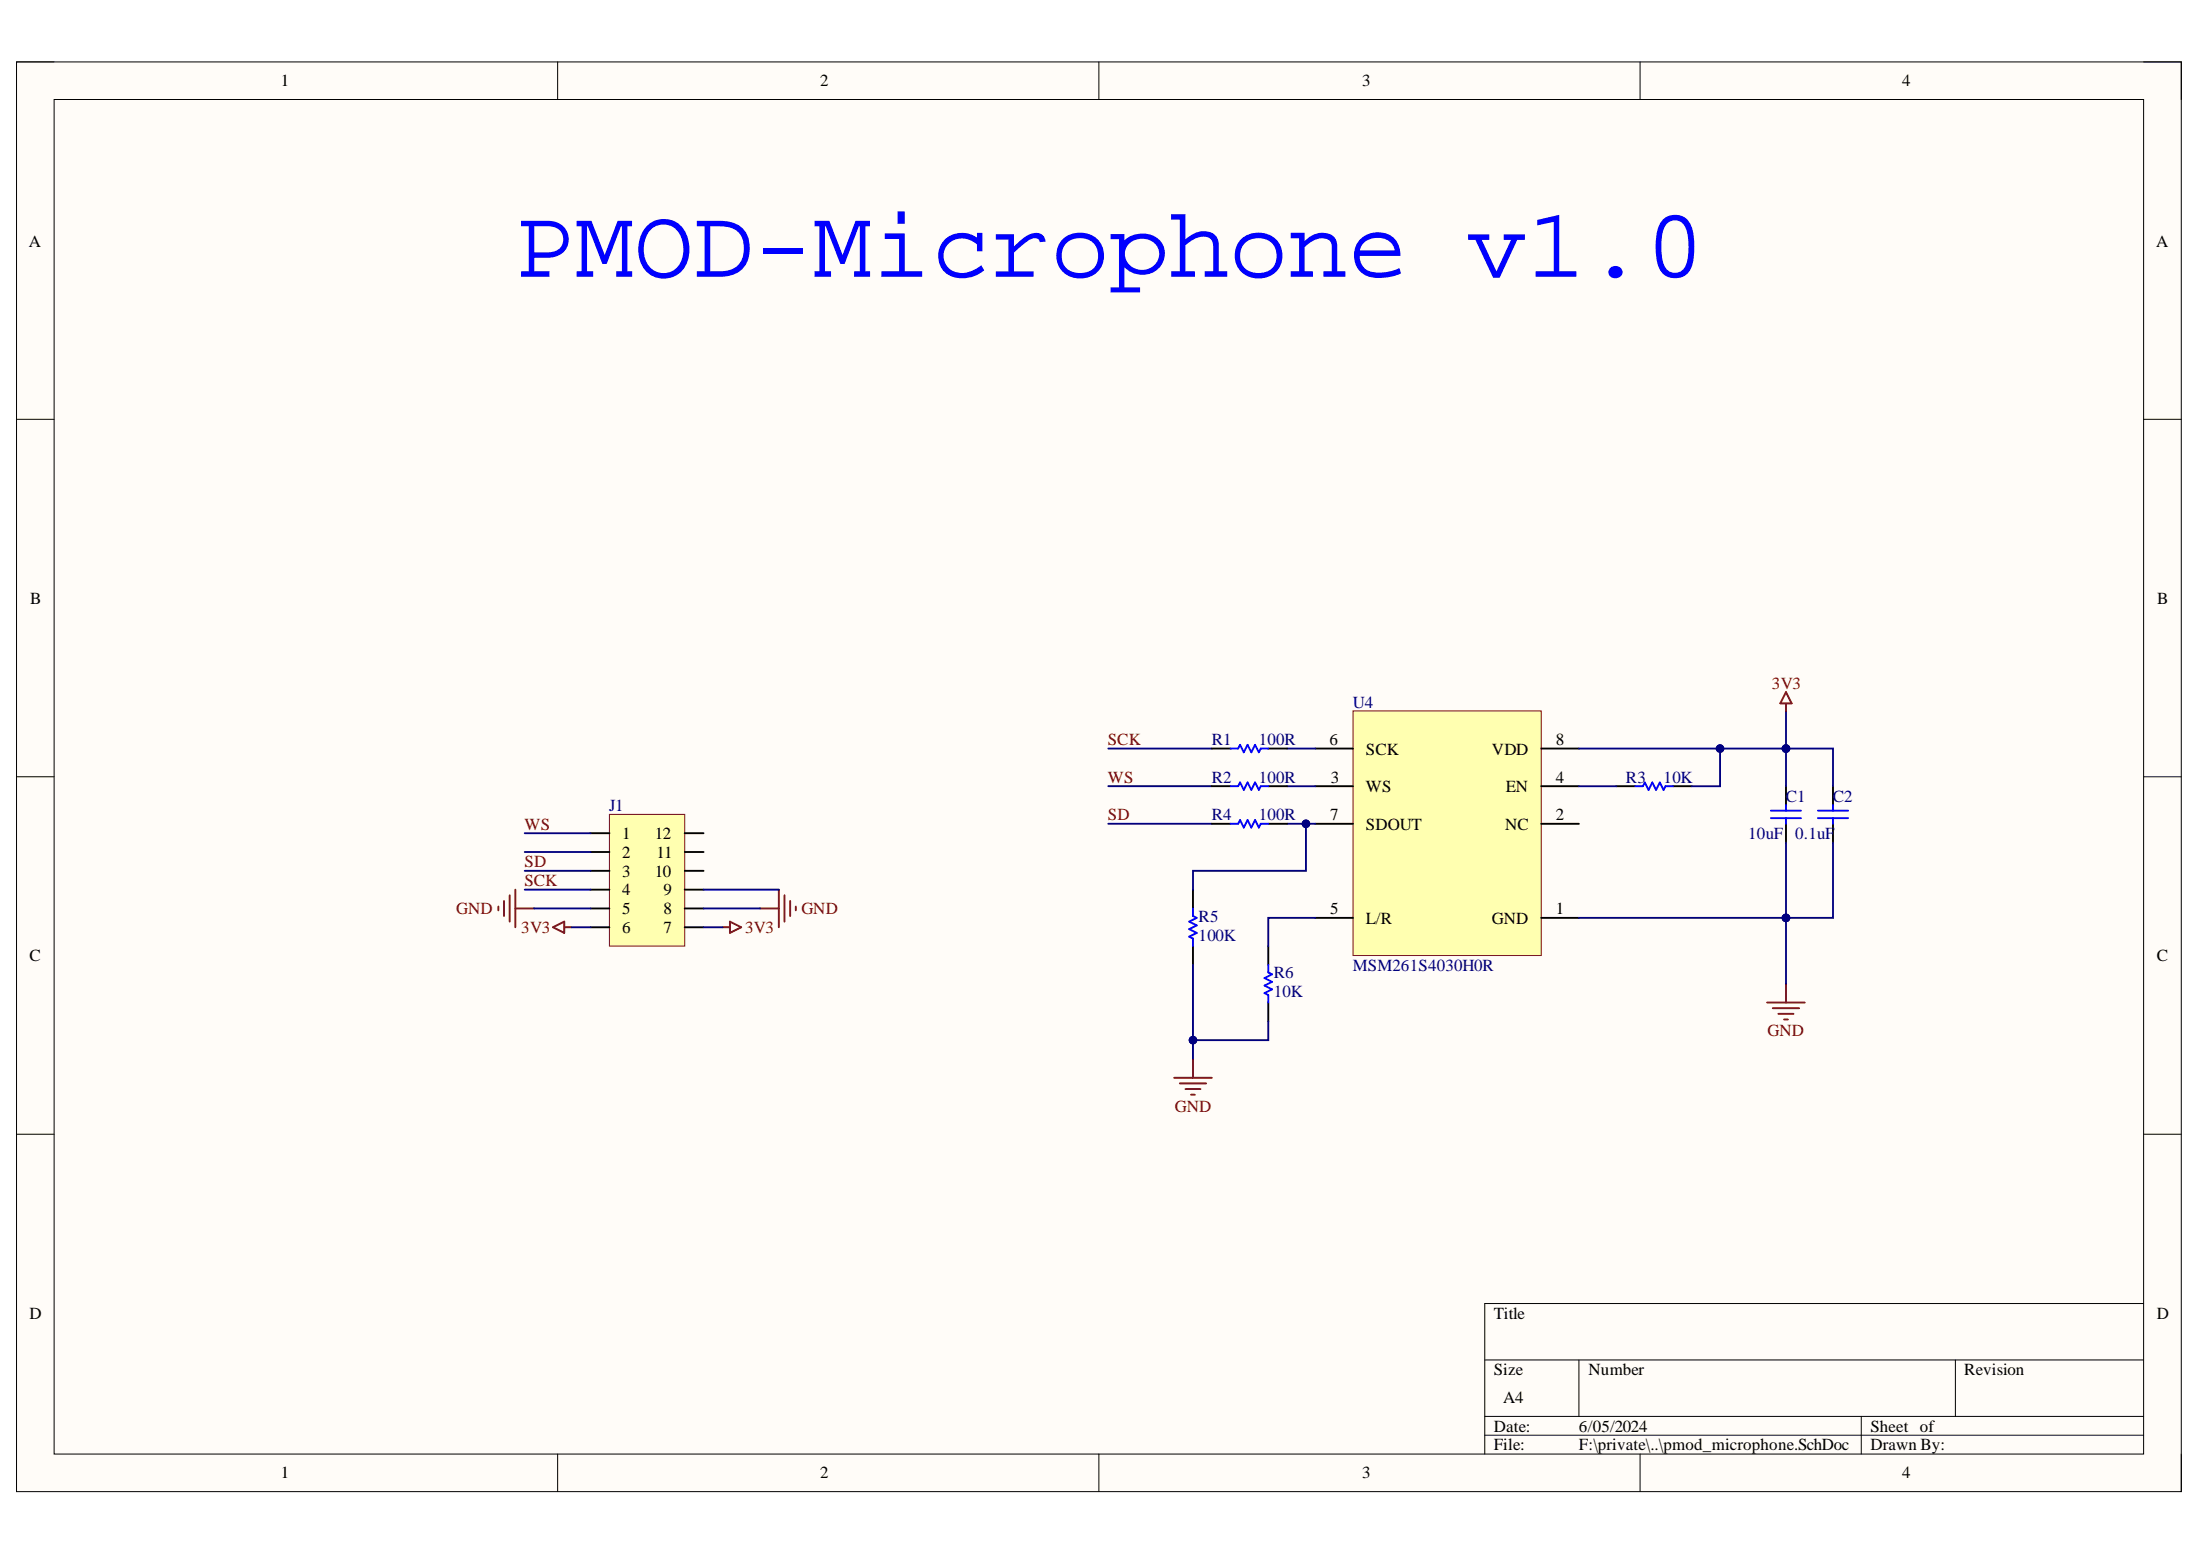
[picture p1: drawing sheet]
<svg xmlns="http://www.w3.org/2000/svg" width="297mm" height="210mm" viewBox="0 0 297 210" stroke-linecap="round" stroke-linejoin="round" font-family="sans-serif">
<path d="M2.2 8.4h292.3v192.9h-292.3z" fill-rule="evenodd" fill="#fffcf8"/>
<path d="M2.2 8.4h292.3v192.9h-292.3z" fill="none" stroke="#000" stroke-width=".14"/>
<path d="M7.3 13.4h282.1v182.9h-282.1z" fill-rule="evenodd" fill="#fffcf8"/>
<g fill="none" stroke="#000" stroke-width=".14">
<path d="M2.2 8.4h5.1M7.3 13.4h282.1v182.9h-282.1zM75.3 8.4v5M148.4 8.4v5M221.4 8.4v5M289.4 8.4h5.1v5M2.2 56.6h5.1M289.4 56.6h5.1M2.2 104.9h5.1M289.4 104.9h5.1M2.2 153.1h5.1M289.4 153.1h5.1"/>
<path d="M289.4 176h-88.9v20.3M75.3 196.3v5M148.4 196.3v5M200.5 183.6h88.9M200.5 191.2h88.9M200.5 193.7h88.9M213.2 183.6v7.6M221.4 196.3v5M251.3 191.2v5.1M264 183.6v7.6M294.5 196.3v5"/>
</g>
<path d="M182.7 96h25.4v33h-25.4z" fill-rule="evenodd" fill="#ffffb0"/>
<path d="M182.7 96h25.4v33h-25.4z" fill="none" stroke="#800000" stroke-width=".14"/>
<g fill="none" stroke="#000" stroke-width=".25">
<path d="M177.6 101h5.1M177.6 111.2h5.1M177.6 106.1h5.1M208.1 101h5.1M208.1 111.2h5.1M208.1 106.1h5.1M218.3 106.1h2.5M225.9 106.1h2.5M241.1 106.1v2.6M241.1 111.2v2.5M247.5 106.1v2.6M247.5 111.2v2.5"/>
<path d="M161.1 120.1v2.5M161.1 127.7v2.5M171.2 127.7v2.5M171.2 135.3v2.6M177.6 123.9h5.1M208.1 123.9h5.1"/>
</g>
<path d="M220.8 106.1h1l.3-.5 .5 1 .5-1 .5 1 .5-1 .5 1 .3-.5h1M239.1 109.4h4.1M239.1 110.4h4.1M241.1 108.7v.7M241.1 110.4v.8M245.5 109.4h4M245.5 110.4h4M247.5 108.7v.7M247.5 110.4v.8M161.1 122.6v1l.5 .3-1 .5 1 .5-1 .5 1 .5-1 .5 .5 .3v1M171.2 130.2v1.1l.5 .2-1 .5 1 .5-1 .5 1 .5-1 .6 .5 .2v1" fill="none" stroke="#00f" stroke-width=".25"/>
<path d="M238.6 135.3h5.1M239.4 136.1h3.5M240.1 136.9h2.1M240.9 137.6h.5M241.1 132.8v2.5M158.5 145.5h5.1M159.3 146.2h3.6M160.1 147h2M160.8 147.8h.5M161.1 142.9v2.6" fill="none" stroke="#800000" stroke-width=".25"/>
<path d="M149.6 101h14M149.6 106.1h14M149.6 111.2h14M173.8 101h3.8M173.8 106.1h3.8M176.3 111.2v6.3h-15.2v2.6" fill="none" stroke="#000080" stroke-width=".25"/>
<circle cx="176.3" cy="111.2" r=".51" fill="#000080"/>
<circle cx="176.3" cy="111.2" r=".51" fill="none" stroke="#000080" stroke-width=".14"/>
<path d="M171.2 137.9v2.5h-10.1M177.6 123.9h-6.4v3.8" fill="none" stroke="#000080" stroke-width=".25"/>
<circle cx="161.1" cy="140.4" r=".51" fill="#000080"/>
<circle cx="161.1" cy="140.4" r=".51" fill="none" stroke="#000080" stroke-width=".14"/>
<path d="M213.2 101h19v5.1h-3.8M213.2 106.1h5.1" fill="none" stroke="#000080" stroke-width=".25"/>
<circle cx="232.2" cy="101" r=".51" fill="#000080"/>
<circle cx="232.2" cy="101" r=".51" fill="none" stroke="#000080" stroke-width=".14"/>
<path d="M241.1 101h6.4v5.1" fill="none" stroke="#000080" stroke-width=".25"/>
<circle cx="241.1" cy="101" r=".51" fill="#000080"/>
<circle cx="241.1" cy="101" r=".51" fill="none" stroke="#000080" stroke-width=".14"/>
<path d="M241.1 113.7v10.2" fill="none" stroke="#000080" stroke-width=".25"/>
<circle cx="241.1" cy="123.9" r=".51" fill="#000080"/>
<circle cx="241.1" cy="123.9" r=".51" fill="none" stroke="#000080" stroke-width=".14"/>
<path d="M247.5 113.7v10.2h-6.4" fill="none" stroke="#000080" stroke-width=".25"/>
<circle cx="241.1" cy="123.9" r=".51" fill="#000080"/>
<circle cx="241.1" cy="123.9" r=".51" fill="none" stroke="#000080" stroke-width=".14"/>
<path d="M232.2 101h8.9" fill="none" stroke="#000080" stroke-width=".25"/>
<circle cx="241.1" cy="101" r=".51" fill="#000080"/>
<circle cx="241.1" cy="101" r=".51" fill="none" stroke="#000080" stroke-width=".14"/>
<circle cx="232.2" cy="101" r=".51" fill="#000080"/>
<circle cx="232.2" cy="101" r=".51" fill="none" stroke="#000080" stroke-width=".14"/>
<path d="M213.2 123.9h27.9v8.9" fill="none" stroke="#000080" stroke-width=".25"/>
<circle cx="241.1" cy="123.9" r=".51" fill="#000080"/>
<circle cx="241.1" cy="123.9" r=".51" fill="none" stroke="#000080" stroke-width=".14"/>
<path d="M173.8 111.2h3.8" fill="none" stroke="#000080" stroke-width=".25"/>
<circle cx="176.3" cy="111.2" r=".51" fill="#000080"/>
<circle cx="176.3" cy="111.2" r=".51" fill="none" stroke="#000080" stroke-width=".14"/>
<path d="M161.1 130.2v12.7" fill="none" stroke="#000080" stroke-width=".25"/>
<circle cx="161.1" cy="140.4" r=".51" fill="#000080"/>
<circle cx="161.1" cy="140.4" r=".51" fill="none" stroke="#000080" stroke-width=".14"/>
<path d="M241.1 96v10.1" fill="none" stroke="#000080" stroke-width=".25"/>
<circle cx="241.1" cy="101" r=".51" fill="#000080"/>
<circle cx="241.1" cy="101" r=".51" fill="none" stroke="#000080" stroke-width=".14"/>
<path d="M82.3 109.9h10.2v17.8h-10.2z" fill-rule="evenodd" fill="#ffffb0"/>
<path d="M82.3 109.9h10.2v17.8h-10.2z" fill="none" stroke="#800000" stroke-width=".14"/>
<g fill="none" stroke="#000" stroke-width=".25">
<path d="M79.7 112.5h2.6M79.7 115h2.6M79.7 117.5h2.6M92.5 112.5h2.5M92.5 115h2.5M92.5 117.5h2.5M163.6 101h2.6M163.6 106.1h2.6M163.6 111.2h2.6M171.2 101h2.6M171.2 106.1h2.6M171.2 111.2h2.6"/>
<path d="M79.7 120.1h2.6M79.7 122.6h2.6M79.7 125.2h2.6M92.5 120.1h2.5M92.5 122.6h2.5M92.5 125.2h2.5"/>
</g>
<g fill="none" stroke="#800000" stroke-width=".25">
<path d="M241.1 93.4l.8 1.5h-1.5zM241.1 94.9v1.1M67.3 122.4v.5M68 121.6v2M68.8 120.9v3.5M69.6 120.1v5.1M69.6 122.6h2.5M74.7 125.2l1.5-.8v1.5zM76.2 125.2h1M97.5 125.2h1.1M98.6 124.4l1.5 .8-1.5 .7zM102.6 122.6h2.6"/>
<path d="M105.2 120.1v5.1M105.9 120.9v3.5M106.7 121.6v2M107.4 122.4v.5"/>
</g>
<path d="M70.8 112.5h8.9M70.8 115h8.9M70.8 117.5h8.9M70.8 120.1h8.9M72.1 122.6h7.6M77.2 125.2h2.5M95 125.2h2.5M95 122.6h7.6M95 120.1h10.2" fill="none" stroke="#000080" stroke-width=".25"/>
<path d="M166.2 101h1l.2-.5 .5 1.1 .5-1.1 .6 1.1 .5-1.1 .5 1.1 .2-.6h1M166.2 106.1h1l.2-.5 .5 1 .5-1 .6 1 .5-1 .5 1 .2-.5h1M166.2 111.2h1l.2-.5 .5 1 .5-1 .6 1 .5-1 .5 1 .2-.5h1" fill="none" stroke="#00f" stroke-width=".25"/>
<text font-size="13.4" fill="#00f" x="69.5" y="37.4">PMOD-Microphone v1.0</text>
<g font-size="2.3">
<text x="37.9" y="11.7">1</text>
<text x="110.7" y="11.7">2</text>
<text x="183.9" y="11.7">3</text>
<text x="256.8" y="11.7">4</text>
<text x="3.9" y="33.3">A</text>
<text x="291.1" y="33.3">A</text>
<text x="4.1" y="81.5">B</text>
<text x="291.3" y="81.5">B</text>
<text x="179.5" y="100.6">6</text>
<text x="184.4" y="101.9">SCK</text>
<text x="201.4" y="101.9">VDD</text>
<text x="210.1" y="100.6">8</text>
<text x="179.7" y="105.7">3</text>
<text x="184.4" y="106.9">WS</text>
<text x="203.3" y="106.9">EN</text>
<text x="210.1" y="105.7">4</text>
<text x="84" y="113.3">1</text>
<text x="88.4" y="113.3">12</text>
<text x="179.6" y="110.7">7</text>
<text x="184.4" y="112">SDOUT</text>
<text x="203.2" y="112">NC</text>
<text x="210.1" y="110.7">2</text>
<text x="84" y="115.8">2</text>
<text x="84" y="118.3">3</text>
<text x="88.4" y="118.3">10</text>
<text x="88.7" y="115.8">11</text>
<text x="84" y="120.9">4</text>
<text x="84" y="123.4">5</text>
<text x="84" y="125.9">6</text>
<text x="89.6" y="125.9">7</text>
<text x="89.6" y="123.4">8</text>
<text x="89.6" y="120.9">9</text>
<text x="179.6" y="123.4">5</text>
<text x="184.4" y="124.7">L/R</text>
<text x="201.4" y="124.7">GND</text>
<text x="210.1" y="123.4">1</text>
<text x="4" y="129.8">C</text>
<text x="291.2" y="129.8">C</text>
<text x="4" y="178">D</text>
<text x="201.7" y="178">Title</text>
<text x="291.2" y="178">D</text>
<text x="201.7" y="185.6">Size</text>
<text x="214.5" y="185.6">Number</text>
<text x="265.2" y="185.6">Revision</text>
<text x="203" y="189.4">A4</text>
<text x="201.7" y="193.2">Date:</text>
<text x="201.7" y="195.8">File:</text>
<text x="213.2" y="193.2">6/05/2024</text>
<text x="213.2" y="195.8">F:\private\..\pmod_microphone.SchDoc</text>
<text x="252.5" y="193.2">Sheet of</text>
<text x="252.5" y="195.8">Drawn By:</text>
<text x="37.9" y="199.6">1</text>
<text x="110.7" y="199.6">2</text>
<text x="183.9" y="199.6">3</text>
<text x="256.8" y="199.6">4</text>
</g>
<g font-size="2.3" fill="#000080">
<text x="182.7" y="95.5">U4</text>
<text x="163.6" y="100.6">R1</text>
<text x="170" y="100.6">100R</text>
<text x="163.6" y="105.7">R2</text>
<text x="170" y="105.7">100R</text>
<text x="219.5" y="105.7">R3</text>
<text x="224.6" y="105.7">10K</text>
<text x="82.2" y="109.5">J1</text>
<text x="163.6" y="110.7">R4</text>
<text x="170" y="110.7">100R</text>
<text x="236" y="113.3">10uF</text>
<text x="241.1" y="108.2">C1</text>
<text x="242.4" y="113.3">0.1uF</text>
<text x="247.5" y="108.2">C2</text>
<text x="161.8" y="124.4">R5</text>
<text x="161.8" y="127">100K</text>
<text x="182.7" y="131">MSM261S4030H0R</text>
<text x="172" y="134.6">10K</text>
<text x="172" y="132">R6</text>
</g>
<g font-size="2.3" fill="#800000">
<text x="239.2" y="93">3V3</text>
<text x="149.6" y="100.6">SCK</text>
<text x="149.6" y="105.7">WS</text>
<text x="70.8" y="112">WS</text>
<text x="149.6" y="110.7">SD</text>
<text x="70.8" y="119.6">SCK</text>
<text x="70.8" y="117.1">SD</text>
<text x="61.6" y="123.4">GND</text>
<text x="70.4" y="125.9">3V3</text>
<text x="100.6" y="125.9">3V3</text>
<text x="108.2" y="123.4">GND</text>
<text x="238.7" y="139.9">GND</text>
<text x="158.6" y="150.1">GND</text>
</g>
</svg>
